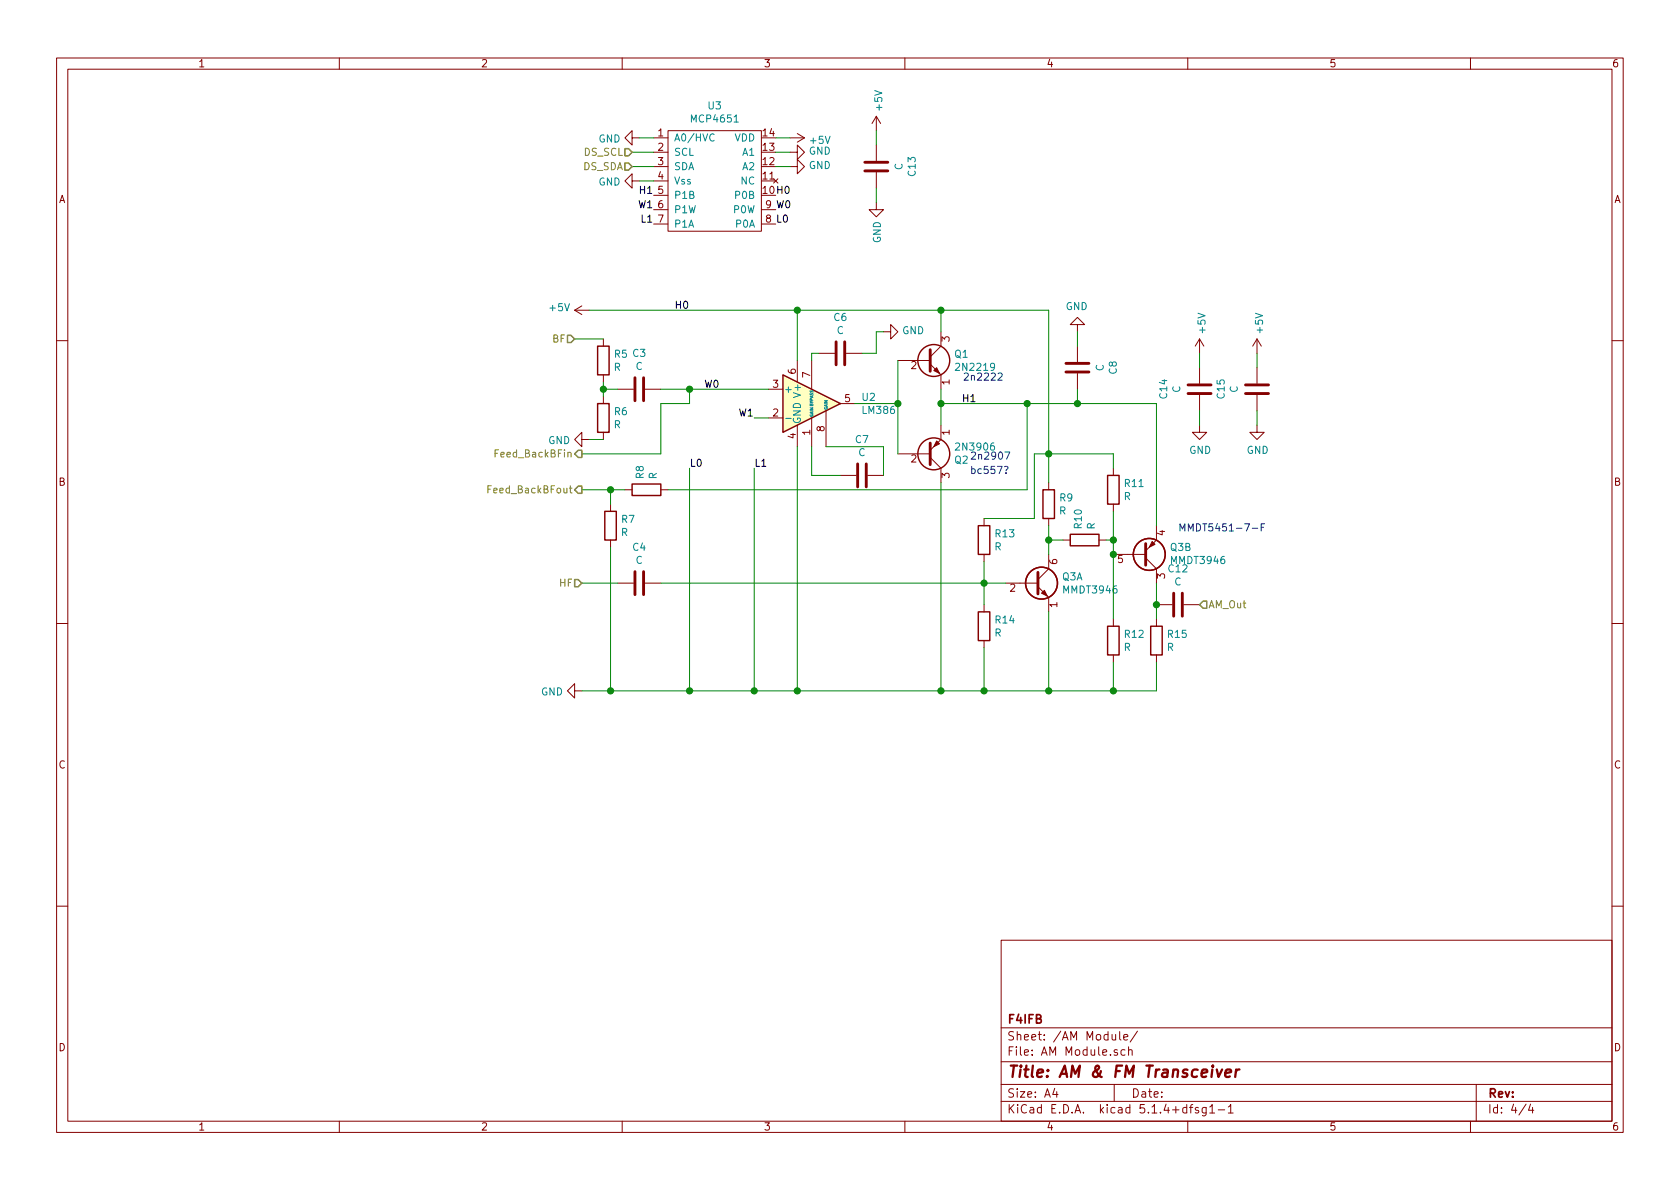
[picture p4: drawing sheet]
EESchema Schematic File Version 4
LIBS:Transceiver-cache
EELAYER 30 0
EELAYER END
$Descr A4 11693 8268
encoding utf-8
Sheet 4 4
Title "AM & FM Transceiver"
Date ""
Rev ""
Comp "F4IFB"
Comment1 ""
Comment2 ""
Comment3 ""
Comment4 ""
$EndDescr
Wire Wire Line
	5550 2500 5550 2150
$Comp
L Transistor_BJT:2N2219 Q1
U 1 1
P 6450 2500
AR Path="/5E77AF45/5E77F5C3" Ref="Q1"  Part="1" 
AR Path="/5E7940EB/5E77F5C3" Ref="Q?"  Part="1" 
F 0 "Q1" H 6640 2546 50  0000 L CNN
F 1 "2N2219" H 6640 2455 50  0000 L CNN
F 2 "Package_TO_SOT_THT:TO-92L_Inline_Wide" H 6650 2425 50  0001 L CIN
F 3 "http://www.onsemi.com/pub_link/Collateral/2N2219-D.PDF" H 6450 2500 50  0001 L CNN
	1    6450 2500
	1    0    0    -1  
$EndComp
$Comp
L Transistor_BJT:2N3906 Q2
U 1 1
P 6450 3150
AR Path="/5E77AF45/5E78036E" Ref="Q2"  Part="1" 
AR Path="/5E7940EB/5E78036E" Ref="Q?"  Part="1" 
F 0 "Q2" H 6640 3196 50  0000 L CNN
F 1 "2N3906" H 6640 3105 50  0000 L CNN
F 2 "Package_TO_SOT_THT:TO-92_Inline_Wide" H 6650 3075 50  0001 L CIN
F 3 "https://www.fairchildsemi.com/datasheets/2N/2N3906.pdf" H 6450 3150 50  0001 L CNN
	1    6450 3150
	1    0    0    1   
$EndComp
Wire Wire Line
	6250 2500 6250 2800
Wire Wire Line
	5950 2800 6250 2800
Connection ~ 6250 2800
Wire Wire Line
	6250 2800 6250 3150
Wire Wire Line
	6550 2700 6550 2800
Connection ~ 6550 2800
Wire Wire Line
	6550 2800 6550 2950
$Comp
L Device:R R13
U 1 1
P 6850 3750
AR Path="/5E77AF45/5E785E27" Ref="R13"  Part="1" 
AR Path="/5E7940EB/5E785E27" Ref="R?"  Part="1" 
F 0 "R13" H 6920 3796 50  0000 L CNN
F 1 "R" H 6920 3705 50  0000 L CNN
F 2 "Resistor_SMD:R_0805_2012Metric" V 6780 3750 50  0001 C CNN
F 3 "~" H 6850 3750 50  0001 C CNN
	1    6850 3750
	1    0    0    -1  
$EndComp
$Comp
L Device:R R14
U 1 1
P 6850 4350
AR Path="/5E77AF45/5E78636B" Ref="R14"  Part="1" 
AR Path="/5E7940EB/5E78636B" Ref="R?"  Part="1" 
F 0 "R14" H 6920 4396 50  0000 L CNN
F 1 "R" H 6920 4305 50  0000 L CNN
F 2 "Resistor_SMD:R_0805_2012Metric" V 6780 4350 50  0001 C CNN
F 3 "~" H 6850 4350 50  0001 C CNN
	1    6850 4350
	1    0    0    -1  
$EndComp
Wire Wire Line
	6850 3900 6850 4050
Wire Wire Line
	6850 4050 7000 4050
Connection ~ 6850 4050
Wire Wire Line
	6850 4050 6850 4200
Wire Wire Line
	6850 4500 6850 4800
Wire Wire Line
	6550 2800 7150 2800
Wire Wire Line
	5550 3100 5550 4800
Wire Wire Line
	6550 3350 6550 4800
Wire Wire Line
	6550 4800 6850 4800
Wire Wire Line
	6550 2150 5550 2150
Wire Wire Line
	5550 4800 6550 4800
Connection ~ 5550 4800
Connection ~ 6550 4800
Text Notes 6700 2650 0    50   ~ 0
2n2222
Text Notes 6750 3200 0    50   ~ 0
2n2907
Text HLabel 8350 4200 2    50   Input ~ 0
AM_Out
Wire Wire Line
	5250 3250 5250 4800
Wire Wire Line
	5250 4800 5550 4800
Wire Wire Line
	5350 2900 5250 2900
Wire Wire Line
	7150 2800 7150 3400
Text Notes 6750 3300 0    50   ~ 0
bc557?
Connection ~ 5250 4800
Wire Wire Line
	4200 3050 4100 3050
Wire Wire Line
	4200 2700 4200 2750
Connection ~ 4200 2700
Wire Wire Line
	4300 2700 4200 2700
Wire Wire Line
	4200 2650 4200 2700
Wire Wire Line
	4000 2350 4200 2350
$Comp
L power:GND #PWR0127
U 1 1
P 4100 3050
AR Path="/5E77AF45/5E7B093C" Ref="#PWR0127"  Part="1" 
AR Path="/5E7940EB/5E7B093C" Ref="#PWR?"  Part="1" 
F 0 "#PWR0127" H 4100 2800 50  0001 C CNN
F 1 "GND" V 4105 2922 50  0000 R CNN
F 2 "" H 4100 3050 50  0001 C CNN
F 3 "" H 4100 3050 50  0001 C CNN
	1    4100 3050
	0    1    1    0   
$EndComp
$Comp
L Device:R R6
U 1 1
P 4200 2900
AR Path="/5E77AF45/5E7ACA5B" Ref="R6"  Part="1" 
AR Path="/5E7940EB/5E7ACA5B" Ref="R?"  Part="1" 
F 0 "R6" H 4270 2946 50  0000 L CNN
F 1 "R" H 4270 2855 50  0000 L CNN
F 2 "Resistor_SMD:R_0805_2012Metric" V 4130 2900 50  0001 C CNN
F 3 "~" H 4200 2900 50  0001 C CNN
	1    4200 2900
	1    0    0    -1  
$EndComp
$Comp
L Device:R R5
U 1 1
P 4200 2500
AR Path="/5E77AF45/5E7A93B8" Ref="R5"  Part="1" 
AR Path="/5E7940EB/5E7A93B8" Ref="R?"  Part="1" 
F 0 "R5" H 4270 2546 50  0000 L CNN
F 1 "R" H 4270 2455 50  0000 L CNN
F 2 "Resistor_SMD:R_0805_2012Metric" V 4130 2500 50  0001 C CNN
F 3 "~" H 4200 2500 50  0001 C CNN
	1    4200 2500
	1    0    0    -1  
$EndComp
$Comp
L Device:R R8
U 1 1
P 4500 3400
AR Path="/5E77AF45/5E7B24BE" Ref="R8"  Part="1" 
AR Path="/5E7940EB/5E7B24BE" Ref="R?"  Part="1" 
F 0 "R8" H 4570 3446 50  0000 L CNN
F 1 "R" H 4570 3355 50  0000 L CNN
F 2 "Resistor_SMD:R_0805_2012Metric" V 4430 3400 50  0001 C CNN
F 3 "~" H 4500 3400 50  0001 C CNN
	1    4500 3400
	0    -1   -1   0   
$EndComp
Wire Wire Line
	4600 3150 4050 3150
Wire Wire Line
	4600 2800 4600 3150
Wire Wire Line
	4800 2800 4600 2800
Text HLabel 4050 3400 0    50   Output ~ 0
Feed_BackBFout
Text HLabel 4050 3150 0    50   Output ~ 0
Feed_BackBFin
Wire Wire Line
	4800 4800 5250 4800
Connection ~ 4800 4800
Wire Wire Line
	4800 3250 4800 4800
Wire Wire Line
	4800 2700 4800 2800
Wire Wire Line
	4800 2700 4600 2700
Connection ~ 4800 2700
$Comp
L power:+5V #PWR0126
U 1 1
P 4100 2150
AR Path="/5E77AF45/5E7A2840" Ref="#PWR0126"  Part="1" 
AR Path="/5E7940EB/5E7A2840" Ref="#PWR?"  Part="1" 
F 0 "#PWR0126" H 4100 2000 50  0001 C CNN
F 1 "+5V" V 4115 2278 50  0000 L CNN
F 2 "" H 4100 2150 50  0001 C CNN
F 3 "" H 4100 2150 50  0001 C CNN
	1    4100 2150
	0    -1   -1   0   
$EndComp
Wire Wire Line
	4600 4050 6850 4050
Wire Wire Line
	4300 4050 4050 4050
$Comp
L Device:C C4
U 1 1
P 4450 4050
AR Path="/5E77AF45/5E792B1B" Ref="C4"  Part="1" 
AR Path="/5E7940EB/5E792B1B" Ref="C?"  Part="1" 
F 0 "C4" V 4198 4050 50  0000 C CNN
F 1 "C" V 4289 4050 50  0000 C CNN
F 2 "Capacitor_SMD:C_0805_2012Metric" H 4488 3900 50  0001 C CNN
F 3 "~" H 4450 4050 50  0001 C CNN
	1    4450 4050
	0    1    1    0   
$EndComp
Text HLabel 4050 4050 0    50   Input ~ 0
HF
Wire Wire Line
	5350 2700 4800 2700
$Comp
L Device:C C3
U 1 1
P 4450 2700
AR Path="/5E77AF45/5E77CFC7" Ref="C3"  Part="1" 
AR Path="/5E7940EB/5E77CFC7" Ref="C?"  Part="1" 
F 0 "C3" V 4198 2700 50  0000 C CNN
F 1 "C" V 4289 2700 50  0000 C CNN
F 2 "Capacitor_SMD:C_0805_2012Metric" H 4488 2550 50  0001 C CNN
F 3 "~" H 4450 2700 50  0001 C CNN
	1    4450 2700
	0    1    1    0   
$EndComp
Text HLabel 4000 2350 0    50   Input ~ 0
BF
$Comp
L power:GND #PWR0125
U 1 1
P 4050 4800
AR Path="/5E77AF45/5E77C8F5" Ref="#PWR0125"  Part="1" 
AR Path="/5E7940EB/5E77C8F5" Ref="#PWR?"  Part="1" 
F 0 "#PWR0125" H 4050 4550 50  0001 C CNN
F 1 "GND" V 4055 4672 50  0000 R CNN
F 2 "" H 4050 4800 50  0001 C CNN
F 3 "" H 4050 4800 50  0001 C CNN
	1    4050 4800
	0    1    1    0   
$EndComp
Text Label 4800 2150 2    50   ~ 0
H0
Text Label 4800 3250 0    50   ~ 0
L0
Text Label 4900 2700 0    50   ~ 0
W0
Text Label 5250 2900 2    50   ~ 0
W1
Text Label 6800 2800 2    50   ~ 0
H1
Text Label 5250 3250 0    50   ~ 0
L1
Text Label 5400 1550 0    50   ~ 0
L0
Text Label 5400 1450 0    50   ~ 0
W0
Text Label 5400 1350 0    50   ~ 0
H0
Text Label 4550 1550 2    50   ~ 0
L1
Text Label 4550 1450 2    50   ~ 0
W1
Text Label 4550 1350 2    50   ~ 0
H1
Wire Wire Line
	6550 2150 6550 2300
Wire Wire Line
	4100 2150 5550 2150
Connection ~ 5550 2150
Wire Wire Line
	5400 1150 5500 1150
$Comp
L power:GND #PWR0134
U 1 1
P 5500 1150
AR Path="/5E77AF45/5E93DE84" Ref="#PWR0134"  Part="1" 
AR Path="/5E7940EB/5E93DE84" Ref="#PWR?"  Part="1" 
F 0 "#PWR0134" H 5500 900 50  0001 C CNN
F 1 "GND" V 5505 1022 50  0000 R CNN
F 2 "" H 5500 1150 50  0001 C CNN
F 3 "" H 5500 1150 50  0001 C CNN
	1    5500 1150
	0    -1   -1   0   
$EndComp
Wire Wire Line
	5400 1050 5500 1050
$Comp
L power:GND #PWR0135
U 1 1
P 5500 1050
AR Path="/5E77AF45/5E941506" Ref="#PWR0135"  Part="1" 
AR Path="/5E7940EB/5E941506" Ref="#PWR?"  Part="1" 
F 0 "#PWR0135" H 5500 800 50  0001 C CNN
F 1 "GND" V 5505 922 50  0000 R CNN
F 2 "" H 5500 1050 50  0001 C CNN
F 3 "" H 5500 1050 50  0001 C CNN
	1    5500 1050
	0    -1   -1   0   
$EndComp
Wire Wire Line
	4550 1250 4450 1250
$Comp
L power:GND #PWR0136
U 1 1
P 4450 1250
AR Path="/5E77AF45/5E94419B" Ref="#PWR0136"  Part="1" 
AR Path="/5E7940EB/5E94419B" Ref="#PWR?"  Part="1" 
F 0 "#PWR0136" H 4450 1000 50  0001 C CNN
F 1 "GND" V 4455 1122 50  0000 R CNN
F 2 "" H 4450 1250 50  0001 C CNN
F 3 "" H 4450 1250 50  0001 C CNN
	1    4450 1250
	0    1    1    0   
$EndComp
Wire Wire Line
	4550 950  4450 950 
$Comp
L power:GND #PWR0137
U 1 1
P 4450 950
AR Path="/5E77AF45/5E946E5E" Ref="#PWR0137"  Part="1" 
AR Path="/5E7940EB/5E946E5E" Ref="#PWR?"  Part="1" 
F 0 "#PWR0137" H 4450 700 50  0001 C CNN
F 1 "GND" V 4455 822 50  0000 R CNN
F 2 "" H 4450 950 50  0001 C CNN
F 3 "" H 4450 950 50  0001 C CNN
	1    4450 950 
	0    1    1    0   
$EndComp
$Comp
L power:+5V #PWR0138
U 1 1
P 5500 950
AR Path="/5E77AF45/5E9496BE" Ref="#PWR0138"  Part="1" 
AR Path="/5E7940EB/5E9496BE" Ref="#PWR?"  Part="1" 
F 0 "#PWR0138" H 5500 800 50  0001 C CNN
F 1 "+5V" V 5515 1078 50  0000 L CNN
F 2 "" H 5500 950 50  0001 C CNN
F 3 "" H 5500 950 50  0001 C CNN
	1    5500 950 
	0    1    1    0   
$EndComp
Wire Wire Line
	5400 950  5500 950 
Text HLabel 4400 1050 0    50   Input ~ 0
DS_SCL
Text HLabel 4400 1150 0    50   Input ~ 0
DS_SDA
Wire Wire Line
	4550 1050 4400 1050
Wire Wire Line
	4400 1150 4550 1150
Wire Wire Line
	4350 3400 4250 3400
Wire Wire Line
	4250 3400 4050 3400
Connection ~ 4250 3400
Wire Wire Line
	4250 3500 4250 3400
$Comp
L Device:R R7
U 1 1
P 4250 3650
AR Path="/5E77AF45/5E7AE995" Ref="R7"  Part="1" 
AR Path="/5E7940EB/5E7AE995" Ref="R?"  Part="1" 
F 0 "R7" H 4320 3696 50  0000 L CNN
F 1 "R" H 4320 3605 50  0000 L CNN
F 2 "Resistor_SMD:R_0805_2012Metric" V 4180 3650 50  0001 C CNN
F 3 "~" H 4250 3650 50  0001 C CNN
	1    4250 3650
	1    0    0    -1  
$EndComp
Wire Wire Line
	4050 4800 4250 4800
Wire Wire Line
	4250 4800 4800 4800
Connection ~ 4250 4800
Wire Wire Line
	4250 3800 4250 4800
$Comp
L SA612A:MCP4651 U3
U 1 1
P 5000 1500
F 0 "U3" H 4975 2275 50  0000 C CNN
F 1 "MCP4651" H 4975 2184 50  0000 C CNN
F 2 "Package_SO:TSSOP-14_4.4x5mm_P0.65mm" H 5350 2150 50  0001 C CNN
F 3 "" H 5000 2250 50  0001 C CNN
	1    5000 1500
	1    0    0    -1  
$EndComp
$Comp
L Amplifier_Audio:LM386 U2
U 1 1
P 5650 2800
F 0 "U2" H 5994 2846 50  0000 L CNN
F 1 "LM386" H 5994 2755 50  0000 L CNN
F 2 "Package_DIP:DIP-8_W7.62mm" H 5750 2900 50  0001 C CNN
F 3 "http://www.ti.com/lit/ds/symlink/lm386.pdf" H 5850 3000 50  0001 C CNN
	1    5650 2800
	1    0    0    -1  
$EndComp
$Comp
L Device:C C6
U 1 1
P 5850 2450
AR Path="/5E77AF45/5E9BBEA9" Ref="C6"  Part="1" 
AR Path="/5E7940EB/5E9BBEA9" Ref="C?"  Part="1" 
F 0 "C6" V 5598 2450 50  0000 C CNN
F 1 "C" V 5689 2450 50  0000 C CNN
F 2 "Capacitor_SMD:C_0805_2012Metric" H 5888 2300 50  0001 C CNN
F 3 "~" H 5850 2450 50  0001 C CNN
	1    5850 2450
	0    1    1    0   
$EndComp
Wire Wire Line
	5700 2450 5650 2450
Wire Wire Line
	5650 2450 5650 2500
$Comp
L power:GND #PWR0146
U 1 1
P 6150 2300
AR Path="/5E77AF45/5E9C20FD" Ref="#PWR0146"  Part="1" 
AR Path="/5E7940EB/5E9C20FD" Ref="#PWR?"  Part="1" 
F 0 "#PWR0146" H 6150 2050 50  0001 C CNN
F 1 "GND" V 6155 2172 50  0000 R CNN
F 2 "" H 6150 2300 50  0001 C CNN
F 3 "" H 6150 2300 50  0001 C CNN
	1    6150 2300
	0    -1   -1   0   
$EndComp
Wire Wire Line
	6100 2450 6100 2300
Wire Wire Line
	6100 2300 6150 2300
Wire Wire Line
	6000 2450 6100 2450
$Comp
L Device:C C7
U 1 1
P 6000 3300
AR Path="/5E77AF45/5E9CB585" Ref="C7"  Part="1" 
AR Path="/5E7940EB/5E9CB585" Ref="C?"  Part="1" 
F 0 "C7" V 5748 3300 50  0000 C CNN
F 1 "C" V 5839 3300 50  0000 C CNN
F 2 "Capacitor_SMD:C_0805_2012Metric" H 6038 3150 50  0001 C CNN
F 3 "~" H 6000 3300 50  0001 C CNN
	1    6000 3300
	0    1    1    0   
$EndComp
Wire Wire Line
	5650 3100 5650 3300
Wire Wire Line
	5650 3300 5850 3300
Wire Wire Line
	6150 3300 6150 3100
Wire Wire Line
	6150 3100 5750 3100
$Comp
L Device:C C8
U 1 1
P 7500 2550
AR Path="/5E77AF45/5E9F73A4" Ref="C8"  Part="1" 
AR Path="/5E7940EB/5E9F73A4" Ref="C?"  Part="1" 
F 0 "C8" V 7248 2550 50  0000 C CNN
F 1 "C" V 7339 2550 50  0000 C CNN
F 2 "Capacitor_SMD:C_0805_2012Metric" H 7538 2400 50  0001 C CNN
F 3 "~" H 7500 2550 50  0001 C CNN
	1    7500 2550
	-1   0    0    1   
$EndComp
Connection ~ 6850 4800
Wire Wire Line
	7300 4250 7300 4800
Wire Wire Line
	7300 4800 6850 4800
$Comp
L Device:R R9
U 1 1
P 7300 3500
AR Path="/5E77AF45/5E8ACBC0" Ref="R9"  Part="1" 
AR Path="/5E7940EB/5E8ACBC0" Ref="R?"  Part="1" 
F 0 "R9" H 7370 3546 50  0000 L CNN
F 1 "R" H 7370 3455 50  0000 L CNN
F 2 "Resistor_SMD:R_0805_2012Metric" V 7230 3500 50  0001 C CNN
F 3 "~" H 7300 3500 50  0001 C CNN
	1    7300 3500
	1    0    0    -1  
$EndComp
$Comp
L power:GND #PWR0147
U 1 1
P 7500 2300
F 0 "#PWR0147" H 7500 2050 50  0001 C CNN
F 1 "GND" H 7505 2127 50  0000 C CNN
F 2 "" H 7500 2300 50  0001 C CNN
F 3 "" H 7500 2300 50  0001 C CNN
	1    7500 2300
	-1   0    0    1   
$EndComp
Wire Wire Line
	7500 2300 7500 2400
Wire Wire Line
	7500 2700 7500 2800
Wire Wire Line
	6550 2150 7300 2150
Connection ~ 6550 2150
Wire Wire Line
	7300 2150 7300 3150
Wire Wire Line
	7150 2800 7500 2800
Connection ~ 7150 2800
Wire Wire Line
	7500 2800 8050 2800
Connection ~ 7500 2800
Wire Wire Line
	7300 3650 7300 3750
$Comp
L Device:R R10
U 1 1
P 7550 3750
AR Path="/5E77AF45/5E8E18C7" Ref="R10"  Part="1" 
AR Path="/5E7940EB/5E8E18C7" Ref="R?"  Part="1" 
F 0 "R10" H 7620 3796 50  0000 L CNN
F 1 "R" H 7620 3705 50  0000 L CNN
F 2 "Resistor_SMD:R_0805_2012Metric" V 7480 3750 50  0001 C CNN
F 3 "~" H 7550 3750 50  0001 C CNN
	1    7550 3750
	0    -1   -1   0   
$EndComp
Wire Wire Line
	7400 3750 7300 3750
Connection ~ 7300 3750
Wire Wire Line
	7300 3750 7300 3850
Wire Wire Line
	7700 3750 7750 3750
Wire Wire Line
	8050 2800 8050 3650
Wire Wire Line
	8050 4050 8050 4200
$Comp
L Device:R R11
U 1 1
P 7750 3400
AR Path="/5E77AF45/5E8FE718" Ref="R11"  Part="1" 
AR Path="/5E7940EB/5E8FE718" Ref="R?"  Part="1" 
F 0 "R11" H 7820 3446 50  0000 L CNN
F 1 "R" H 7820 3355 50  0000 L CNN
F 2 "Resistor_SMD:R_0805_2012Metric" V 7680 3400 50  0001 C CNN
F 3 "~" H 7750 3400 50  0001 C CNN
	1    7750 3400
	1    0    0    -1  
$EndComp
$Comp
L Device:R R12
U 1 1
P 7750 4450
AR Path="/5E77AF45/5E8FE722" Ref="R12"  Part="1" 
AR Path="/5E7940EB/5E8FE722" Ref="R?"  Part="1" 
F 0 "R12" H 7820 4496 50  0000 L CNN
F 1 "R" H 7820 4405 50  0000 L CNN
F 2 "Resistor_SMD:R_0805_2012Metric" V 7680 4450 50  0001 C CNN
F 3 "~" H 7750 4450 50  0001 C CNN
	1    7750 4450
	1    0    0    -1  
$EndComp
Wire Wire Line
	7750 3250 7750 3150
Wire Wire Line
	7750 3150 7300 3150
Connection ~ 7300 3150
Wire Wire Line
	7300 3150 7300 3350
Wire Wire Line
	7750 3550 7750 3750
Connection ~ 7750 3750
Wire Wire Line
	7300 4800 7750 4800
Wire Wire Line
	7750 4800 7750 4600
Connection ~ 7300 4800
Wire Wire Line
	4650 3400 7150 3400
Wire Wire Line
	6850 3600 7200 3600
Wire Wire Line
	7200 3600 7200 3150
Wire Wire Line
	7200 3150 7300 3150
$Comp
L Device:C C12
U 1 1
P 8200 4200
AR Path="/5E77AF45/5E8E0F26" Ref="C12"  Part="1" 
AR Path="/5E7940EB/5E8E0F26" Ref="C?"  Part="1" 
F 0 "C12" V 7948 4200 50  0000 C CNN
F 1 "C" V 8039 4200 50  0000 C CNN
F 2 "Capacitor_SMD:C_0805_2012Metric" H 8238 4050 50  0001 C CNN
F 3 "~" H 8200 4200 50  0001 C CNN
	1    8200 4200
	0    1    1    0   
$EndComp
$Comp
L Device:R R15
U 1 1
P 8050 4450
AR Path="/5E77AF45/5E8E5D8C" Ref="R15"  Part="1" 
AR Path="/5E7940EB/5E8E5D8C" Ref="R?"  Part="1" 
F 0 "R15" H 8120 4496 50  0000 L CNN
F 1 "R" H 8120 4405 50  0000 L CNN
F 2 "Resistor_SMD:R_0805_2012Metric" V 7980 4450 50  0001 C CNN
F 3 "~" H 8050 4450 50  0001 C CNN
	1    8050 4450
	1    0    0    -1  
$EndComp
Wire Wire Line
	8050 4200 8050 4300
Connection ~ 8050 4200
Wire Wire Line
	8050 4600 8050 4800
Wire Wire Line
	8050 4800 7750 4800
Connection ~ 7750 4800
$Comp
L Device:C C13
U 1 1
P 6100 1150
AR Path="/5E77AF45/5E91713B" Ref="C13"  Part="1" 
AR Path="/5E7940EB/5E91713B" Ref="C?"  Part="1" 
F 0 "C13" V 5848 1150 50  0000 C CNN
F 1 "C" V 5939 1150 50  0000 C CNN
F 2 "Capacitor_SMD:C_0805_2012Metric" H 6138 1000 50  0001 C CNN
F 3 "~" H 6100 1150 50  0001 C CNN
	1    6100 1150
	-1   0    0    1   
$EndComp
Wire Wire Line
	6100 1300 6100 1400
$Comp
L power:GND #PWR0156
U 1 1
P 6100 1400
AR Path="/5E77AF45/5E91AF24" Ref="#PWR0156"  Part="1" 
AR Path="/5E7940EB/5E91AF24" Ref="#PWR?"  Part="1" 
F 0 "#PWR0156" H 6100 1150 50  0001 C CNN
F 1 "GND" V 6105 1272 50  0000 R CNN
F 2 "" H 6100 1400 50  0001 C CNN
F 3 "" H 6100 1400 50  0001 C CNN
	1    6100 1400
	1    0    0    -1  
$EndComp
$Comp
L power:+5V #PWR0157
U 1 1
P 6100 900
AR Path="/5E77AF45/5E91AF2E" Ref="#PWR0157"  Part="1" 
AR Path="/5E7940EB/5E91AF2E" Ref="#PWR?"  Part="1" 
F 0 "#PWR0157" H 6100 750 50  0001 C CNN
F 1 "+5V" V 6115 1028 50  0000 L CNN
F 2 "" H 6100 900 50  0001 C CNN
F 3 "" H 6100 900 50  0001 C CNN
	1    6100 900 
	1    0    0    -1  
$EndComp
Wire Wire Line
	6100 1000 6100 900 
$Comp
L Device:C C14
U 1 1
P 8350 2700
AR Path="/5E77AF45/5E99670F" Ref="C14"  Part="1" 
AR Path="/5E7940EB/5E99670F" Ref="C?"  Part="1" 
F 0 "C14" V 8098 2700 50  0000 C CNN
F 1 "C" V 8189 2700 50  0000 C CNN
F 2 "Capacitor_SMD:C_0805_2012Metric" H 8388 2550 50  0001 C CNN
F 3 "~" H 8350 2700 50  0001 C CNN
	1    8350 2700
	1    0    0    -1  
$EndComp
$Comp
L power:GND #PWR0158
U 1 1
P 8350 2950
F 0 "#PWR0158" H 8350 2700 50  0001 C CNN
F 1 "GND" H 8355 2777 50  0000 C CNN
F 2 "" H 8350 2950 50  0001 C CNN
F 3 "" H 8350 2950 50  0001 C CNN
	1    8350 2950
	1    0    0    -1  
$EndComp
Wire Wire Line
	8350 2950 8350 2850
Wire Wire Line
	8350 2550 8350 2450
$Comp
L power:+5V #PWR0159
U 1 1
P 8350 2450
AR Path="/5E77AF45/5E9AFB3D" Ref="#PWR0159"  Part="1" 
AR Path="/5E7940EB/5E9AFB3D" Ref="#PWR?"  Part="1" 
F 0 "#PWR0159" H 8350 2300 50  0001 C CNN
F 1 "+5V" V 8365 2578 50  0000 L CNN
F 2 "" H 8350 2450 50  0001 C CNN
F 3 "" H 8350 2450 50  0001 C CNN
	1    8350 2450
	1    0    0    -1  
$EndComp
$Comp
L Device:C C15
U 1 1
P 8750 2700
AR Path="/5E77AF45/5E9C7770" Ref="C15"  Part="1" 
AR Path="/5E7940EB/5E9C7770" Ref="C?"  Part="1" 
F 0 "C15" V 8498 2700 50  0000 C CNN
F 1 "C" V 8589 2700 50  0000 C CNN
F 2 "Capacitor_SMD:C_0805_2012Metric" H 8788 2550 50  0001 C CNN
F 3 "~" H 8750 2700 50  0001 C CNN
	1    8750 2700
	1    0    0    -1  
$EndComp
$Comp
L power:GND #PWR0160
U 1 1
P 8750 2950
F 0 "#PWR0160" H 8750 2700 50  0001 C CNN
F 1 "GND" H 8755 2777 50  0000 C CNN
F 2 "" H 8750 2950 50  0001 C CNN
F 3 "" H 8750 2950 50  0001 C CNN
	1    8750 2950
	1    0    0    -1  
$EndComp
Wire Wire Line
	8750 2950 8750 2850
Wire Wire Line
	8750 2550 8750 2450
$Comp
L power:+5V #PWR0161
U 1 1
P 8750 2450
AR Path="/5E77AF45/5E9C7786" Ref="#PWR0161"  Part="1" 
AR Path="/5E7940EB/5E9C7786" Ref="#PWR?"  Part="1" 
F 0 "#PWR0161" H 8750 2300 50  0001 C CNN
F 1 "+5V" V 8765 2578 50  0000 L CNN
F 2 "" H 8750 2450 50  0001 C CNN
F 3 "" H 8750 2450 50  0001 C CNN
	1    8750 2450
	1    0    0    -1  
$EndComp
$Comp
L Transistor_BJT:MMDT3946 Q3
U 2 1
P 7950 3850
F 0 "Q3" H 8141 3804 50  0000 L CNN
F 1 "MMDT3946" H 8141 3895 50  0000 L CNN
F 2 "Package_TO_SOT_SMD:SOT-363_SC-70-6" H 8150 3950 50  0001 C CNN
F 3 "http://www.diodes.com/_files/datasheets/ds30123.pdf" H 7950 3850 50  0001 C CNN
	2    7950 3850
	1    0    0    1   
$EndComp
$Comp
L Transistor_BJT:MMDT3946 Q3
U 1 1
P 7200 4050
F 0 "Q3" H 7391 4096 50  0000 L CNN
F 1 "MMDT3946" H 7391 4005 50  0000 L CNN
F 2 "Package_TO_SOT_SMD:SOT-363_SC-70-6" H 7400 4150 50  0001 C CNN
F 3 "http://www.diodes.com/_files/datasheets/ds30123.pdf" H 7200 4050 50  0001 C CNN
	1    7200 4050
	1    0    0    -1  
$EndComp
Wire Wire Line
	7750 3750 7750 3850
Connection ~ 7750 3850
Wire Wire Line
	7750 3850 7750 4300
$EndSCHEMATC
